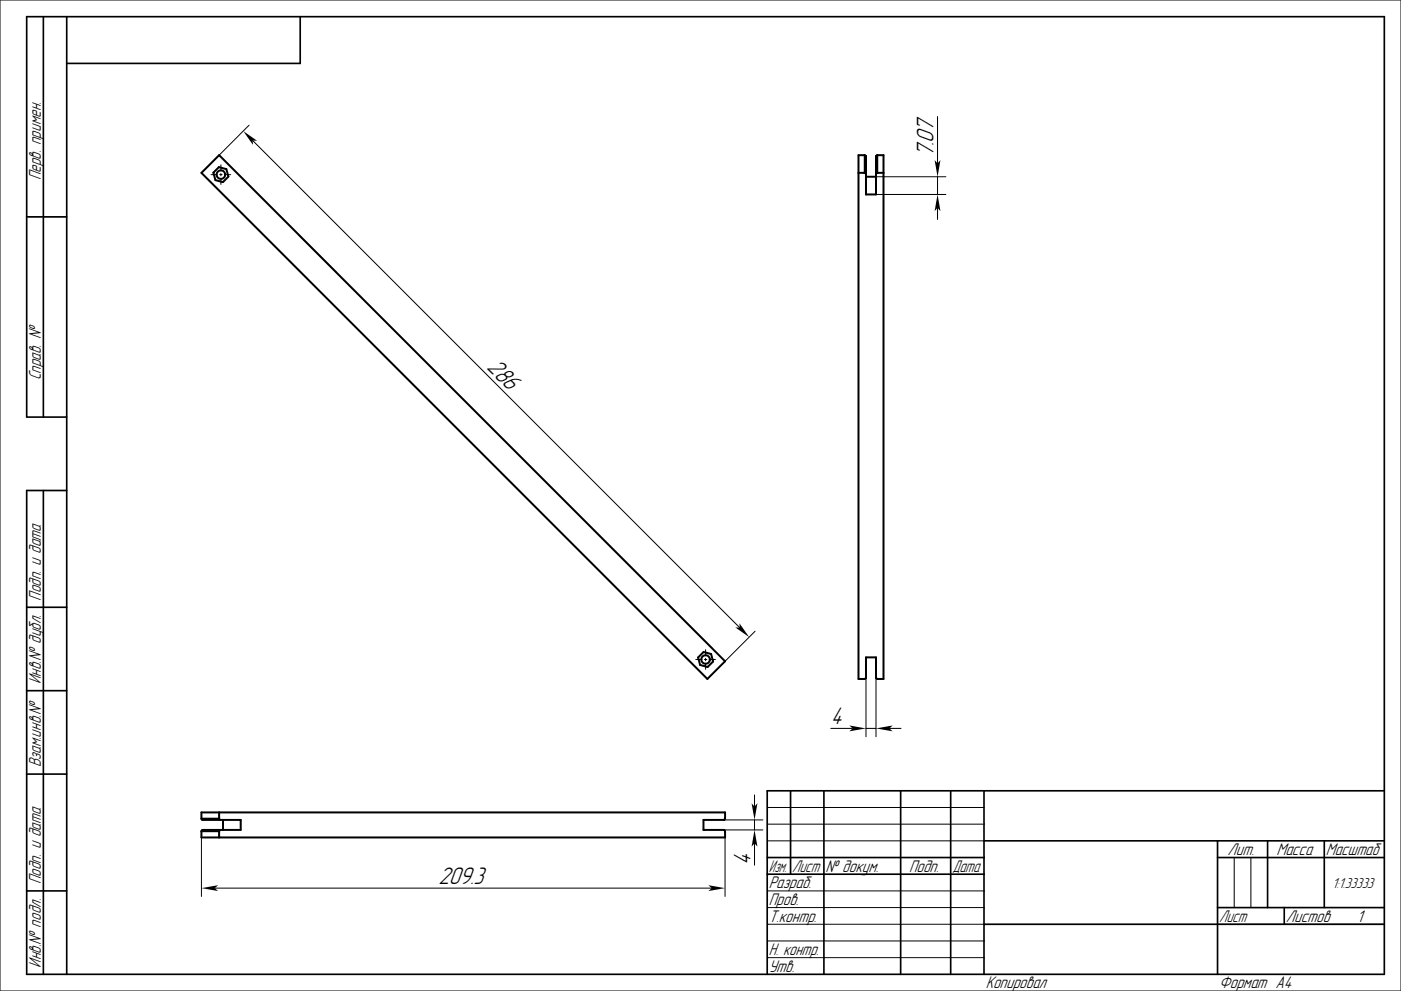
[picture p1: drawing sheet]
<svg xmlns="http://www.w3.org/2000/svg" width="420mm" height="297mm" viewBox="0 0 420 297" stroke-linecap="round" stroke-linejoin="round" font-family="sans-serif">
<g fill="none" stroke="#000" stroke-width=".3">
<path d="M0 0h420v297h-420zM74.7 37.5l-9 9M281.1 34.9v14.1M63.3 52.3h1.8M65.9 52.3h.7M66.2 49.4v1.8M66.2 52v.7M66.2 53.4v1.9M67.3 52.3h1.9M75.7 42.1l146.1 146M262.6 53h21M262.6 58.3h21"/>
<path d="M281.1 53v5.3M281.1 62.3v3.5M208.6 197.6h1.8M211.2 197.6h.7M211.5 194.7v1.8M211.5 197.3v.7M211.5 198.8v1.8M212.6 197.6h1.9M226.4 189.2l-9 9M249.1 218.3h6.5M259.6 218.3h3M259.6 203.2v17.6"/>
<path d="M262.6 203.2v17.6M266.6 218.3h3.5M226.2 238.2v3.5M60.4 251v17.7M217.1 245.7h11.6M217.1 248.7h11.6M217.4 251v17.7M226.2 245.7v3M226.2 252.7v6.6M230 252h65M230 242h65M230 247h65"/>
<path d="M370 257v15M375 257v15M64.4 266.2h149M230 277h65M230 267h65M230 272h65M365 277h50M230 282h65M230 287h65"/>
</g>
<g fill="none" stroke="#000" stroke-width=".5">
<path d="M13 5v120M20 5v287M90 5v14h-70M8 65h12M20 125h-12v-120h407v287h-407v-145h12M13 147v145M8 182h12M8 207h12M8 232h12M237 237v25M247 237v55M270 237v55"/>
<path d="M285 237v55M295 237v55M415 237h-185v55M230 257h65M295 252h120M365 257h50M365 252v40M380 252v20M397 252v20M8 267h12M230 262h65M295 277h120"/>
<path d="M365 272h50M385 272v5"/>
</g>
<g fill="none" stroke="#000" stroke-width=".6">
<path d="M60.4 51.8l5.3-5.3 151.7 151.7-5.3 5.3zM64 51.7l1.6-1.6 2.3 .6 .6 2.2-1.7 1.7-2.2-.6zM257.4 51.8h1.8M259.2 46.5l.4 .3v11.5h3v-11.5l.4-.3M259.2 46.5h-1.8v157h1.8l.4-.3v-6.2h3v6.2l.4 .3h1.9v-157h-1.9M259.2 46.5v5.3M259.2 51.8l.4 .3M259.6 53h3M263 46.5v5.3M263 51.8h1.9M263 51.8l-.4 .3M209.3 197l1.6-1.6 2.3 .6 .6 2.2-1.7 1.7-2.2-.6z"/>
<path d="M60.4 245.4v-1.9h157v1.9l-.3 .3h-6.2v3h6.2l.3 .4v1.9h-157v-1.9M60.4 245.4h5.3M60.4 245.4l.3 .3h11.5v3h-11.5l-.3 .4M60.4 249.1h5.3M65.7 243.5v1.9M65.7 249.1v1.9M65.7 245.4l.3 .3M66 248.7l-.3 .4M66.9 245.7v3"/>
<circle cx="66.2" cy="52.3" r="1.27"/>
<circle cx="211.5" cy="197.6" r="1.27"/>
</g>
<g fill="#000">
<path d="M72.9 39.3l4.2 2.9-1.4-.1 .1 1.3z" fill-rule="evenodd"/>
<path d="M280.2 48l.9 1 .8-1-.8 5z" fill-rule="evenodd"/>
<path d="M281.1 58.3l.8 5-.8-1-.9 1z" fill-rule="evenodd"/>
<path d="M221.7 186.8l2.9 4.1-4.2-2.9 1.4 .1z" fill-rule="evenodd"/>
<path d="M254.6 217.4l5 .9-5 .9 1-.9z" fill-rule="evenodd"/>
<path d="M262.6 218.3l5-.9-1 .9 1 .9z" fill-rule="evenodd"/>
<path d="M225.3 240.7l.9 1 .9-1-.9 5z" fill-rule="evenodd"/>
<path d="M226.2 248.7l.9 5-.9-1-.9 1z" fill-rule="evenodd"/>
<path d="M60.4 266.2l5-.9-1 .9 1 .8z" fill-rule="evenodd"/>
<path d="M212.4 265.3l5 .9-5 .8 1-.8z" fill-rule="evenodd"/>
</g>
<g font-size="6.7">
<text x="279.8" y="47" transform="rotate(-90 279.8 47)">7.07</text>
<text x="145.8" y="110.3" transform="rotate(45 145.8 110.3)">286</text>
<text x="249.1" y="217.1">4</text>
<text x="224.9" y="259.3" transform="rotate(-90 224.9 259.3)">4</text>
<text x="131.4" y="264.9">209.3</text>
</g>
<g font-size="4.7">
<text x="12.2" y="54" transform="rotate(-90 12.2 54)">Перв. примен.</text>
<text x="12.2" y="114" transform="rotate(-90 12.2 114)">Справ. №</text>
<text x="12.2" y="180" transform="rotate(-90 12.2 180)">Подп. и дата</text>
<text x="12.2" y="205" transform="rotate(-90 12.2 205)">Инв.№ дубл.</text>
<text x="12.2" y="230" transform="rotate(-90 12.2 230)">Взам.инв.№</text>
<text x="368" y="256.2">Лит.</text>
<text x="382.7" y="256.2">Масса</text>
<text x="397.5" y="256.2">Масштаб</text>
<text x="230.5" y="261.3">Изм.</text>
<text x="237.5" y="261.3">Лист</text>
<text x="247.5" y="261.3">№ докум.</text>
<text x="272.5" y="261.3">Подп.</text>
<text x="285.5" y="261.3">Дата</text>
<text x="12.2" y="265" transform="rotate(-90 12.2 265)">Подп. и дата</text>
<text x="230.5" y="266.3">Разраб.</text>
<text x="230.5" y="271.3">Пров.</text>
<text x="230.5" y="276.3">Т.контр.</text>
<text x="365.5" y="276.2">Лист</text>
<text x="385.5" y="276.2">Листов</text>
<text x="406.8" y="276.3">1</text>
<text x="230.5" y="286.3">Н. контр.</text>
<text x="12.2" y="290" transform="rotate(-90 12.2 290)">Инв.№ подл.</text>
<text x="230.5" y="291.3">Утв.</text>
<text x="295.5" y="296.3">Копировал</text>
<text x="365.5" y="296.3">Формат A4</text>
</g>
<text font-size="4" x="399.4" y="266">1:1.33333</text>
</svg>
